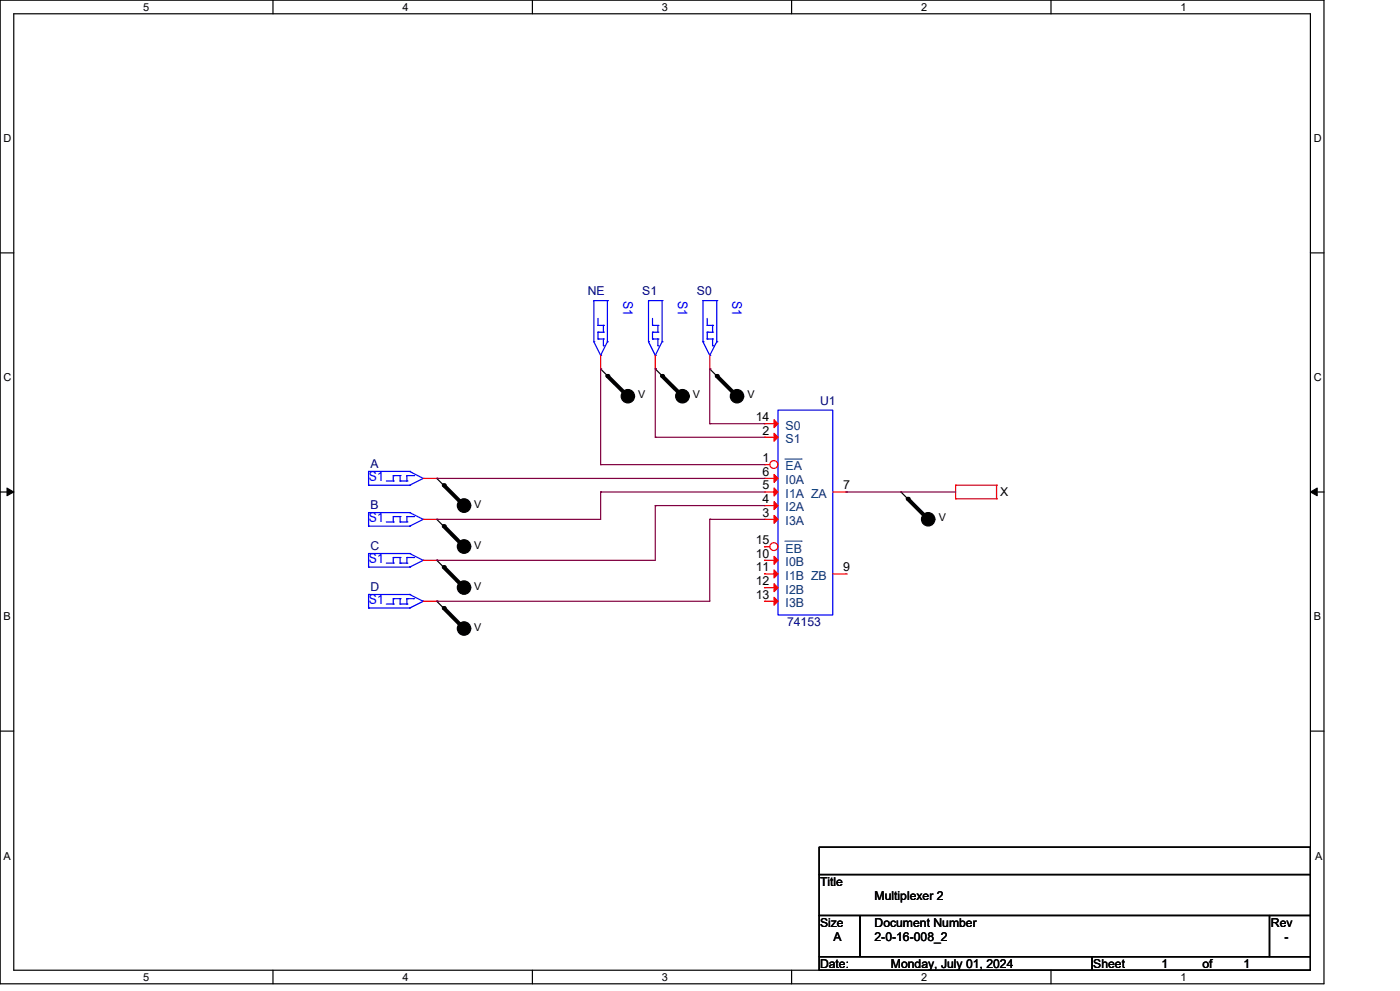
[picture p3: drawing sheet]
<svg xmlns="http://www.w3.org/2000/svg" width="297mm" height="210mm" viewBox="0 0 297 210" stroke-linecap="round" stroke-linejoin="round" font-family="sans-serif">
<g fill="none" stroke="#000" stroke-width=".25">
<path d="M0 0h280.6v208.4h-280.6zM2.9 2.9h274.8v202.6h-274.8zM57.8 0v2.9M112.8 0v2.9M167.8 0v2.9M222.7 0v2.9M0 53.6h2.9M277.7 53.6h2.9M127.3 78.1h.1M127.3 78.1l5.8 5.8M138.9 78.1h.1M138.9 78.1l5.8 5.8"/>
<path d="M150.4 78.1h.1M150.4 78.1l5.8 5.8M0 104.2h2.9M92.6 101.3h.1M92.6 110h.1M92.6 118.7h.1M92.6 101.3l5.8 5.8M92.6 110l5.8 5.8M92.6 118.7l5.8 5.8M190.9 104.2h.1M190.9 104.2l5.8 5.8M277.7 104.2h2.9"/>
<path d="M92.6 127.4h.1M92.6 127.4l5.8 5.8M0 154.9h2.9M277.7 154.9h2.9M173.6 179.4h104.1v5.8h-104.1zM173.6 185.2h104.1v8.7h-104.1zM173.6 193.9h8.7v8.7h-8.7zM182.3 193.9h86.7v8.7h-86.7zM269 193.9h8.7v8.7h-8.7zM57.8 205.5v2.9M112.8 205.5v2.9M167.8 205.5v2.9"/>
<path d="M173.6 202.6h57.8v2.9h-57.8zM222.7 205.5v2.9M231.4 202.6h46.3v2.9h-46.3z"/>
</g>
<path d="M1.5 103.4l1.4 .8-1.4 .8zM277.7 104.2l1.4-.8v1.6z" fill="#000" stroke="#000" stroke-width=".21"/>
<g fill="none" stroke="#f00" stroke-width=".25">
<path d="M127.3 78.1h.1M127.3 75.3v2.8M150.4 78.1h.1M150.4 75.3v2.8M162 89.7h.1M162 92.6h.1M162 89.7h2.9M162 92.6h2.9M89.7 101.3h2.9M89.7 110h2.9M89.7 118.7h2.9M92.6 101.3h.1"/>
<path d="M92.6 110h.1M92.6 118.7h.1M176.5 104.2h2.8M179.3 104.2h.1M202.5 105.6h.1M202.5 102.8h.1M202.5 102.8h8.7M202.5 105.6h8.7M202.5 102.8v2.8M211.2 102.8h.1M211.2 105.6h.1M211.2 102.8v2.8"/>
<path d="M176.5 121.6h2.8M179.3 121.6h.1"/>
</g>
<g fill="#000" stroke="#000" stroke-width=".25">
<circle cx="133.1" cy="83.9" r="1.42"/>
<circle cx="144.6" cy="83.9" r="1.43"/>
<circle cx="156.2" cy="83.9" r="1.42"/>
<circle cx="98.3" cy="107.1" r="1.43"/>
<circle cx="98.3" cy="115.8" r="1.43"/>
<circle cx="196.7" cy="110" r="1.42"/>
<circle cx="98.3" cy="133.1" r="1.42"/>
<circle cx="98.3" cy="124.5" r="1.42"/>
</g>
<path d="M128.7 79.6l4.4 4.3M140.3 79.6l4.4 4.3M151.9 79.6l4.3 4.3M94 102.8l4.4 4.3M94 111.4l4.4 4.4M192.4 105.6l4.3 4.4M94 120.1l4.4 4.4M94 128.8l4.4 4.4" fill="none" stroke="#000" stroke-width=".85"/>
<g fill="#000">
<circle cx="128.7" cy="79.6" r=".42"/>
<circle cx="140.3" cy="79.6" r=".42"/>
<circle cx="151.9" cy="79.6" r=".42"/>
<circle cx="94" cy="111.4" r=".42"/>
<circle cx="94" cy="102.8" r=".42"/>
<circle cx="192.4" cy="105.6" r=".42"/>
<circle cx="94" cy="128.8" r=".42"/>
<circle cx="94" cy="120.1" r=".42"/>
</g>
<g fill="none" stroke="#00f" stroke-width=".25">
<path d="M125.8 72.4h.1M125.8 63.7h.1M125.8 63.7h2.9M125.8 63.7v8.7M125.8 72.4l1.5 2.9M126.7 68.9h.1M126.7 70.4h.1M126.7 71.8h.1M126.7 68.9h1.2M126.7 70.4h1.2M126.7 71.8h1.2M126.7 67.4v1.5"/>
<path d="M126.7 70.4v1.4M127.3 75.3h.1M127.9 68.9h.1M127.9 70.4h.1M127.9 71.8h.1M127.9 73.2h.1M127.9 68.9v1.5M127.9 71.8v1.4M128.7 72.4h.1M128.7 63.7h.1M128.7 72.4l-1.4 2.9M128.7 63.7v8.7"/>
<path d="M149 72.4h.1M149 63.7h.1M149 63.7v8.7M149 72.4l1.4 2.9M149 63.7h2.9M149.9 68.9h.1M149.9 70.4h.1M149.9 71.8h.1M149.9 68.9h1.1M149.9 67.4v1.5M149.9 70.4v1.4M149.9 70.4h1.1"/>
<path d="M149.9 71.8h1.1M150.4 75.3h.1M151 68.9h.1M151 70.4h.1M151 71.8h.1M151 73.2h.1M151 68.9v1.5M151 71.8v1.4M151.9 72.4h.1M151.9 63.7h.1M151.9 72.4l-1.5 2.9M151.9 63.7v8.7"/>
<path d="M78.1 99.9h.1M78.1 99.9h8.7M78.1 99.9v2.9M86.8 99.9h.1M86.8 99.9l2.9 1.4M164.9 86.9h11.6v43.4h-11.6zM78.1 102.8h.1M78.1 108.6h.1M78.1 111.4h.1M78.1 117.2h.1M78.1 102.8h8.7M78.1 108.6v2.8"/>
<path d="M78.1 117.2v2.9M78.1 111.4h8.7M78.1 108.6h8.7M78.1 117.2h8.7M81.9 101.9h1.4M81.9 110.6h1.4M81.9 119.3h1.4M83.3 100.7h.1M83.3 101.9h.1M83.3 109.4h.1M83.3 110.6h.1M83.3 118.1h.1"/>
<path d="M83.3 119.3h.1M83.3 100.7v1.2M83.3 109.4v1.2M83.3 118.1v1.2M83.3 100.7h1.5M83.3 109.4h1.5M83.3 118.1h1.5M84.8 100.7h.1M84.8 101.9h.1M84.8 109.4h.1M84.8 110.6h.1M84.8 118.1h.1"/>
<path d="M84.8 119.3h.1M84.8 101.9h1.4M84.8 100.7v1.2M84.8 109.4v1.2M84.8 118.1v1.2M84.8 110.6h1.4M84.8 119.3h1.4M86.2 101.9h.1M86.2 100.7h.1M86.2 110.6h.1M86.2 109.4h.1M86.2 119.3h.1"/>
<path d="M86.2 118.1h.1M86.2 100.7h1.5M86.2 100.7v1.2M86.2 109.4v1.2M86.2 118.1v1.2M86.2 109.4h1.5M86.2 118.1h1.5M86.8 102.8h.1M86.8 111.4h.1M86.8 108.6h.1M86.8 117.2h.1M86.8 108.6l2.9 1.4"/>
<path d="M86.8 117.2l2.9 1.5M87.7 100.7h.1M87.7 109.4h.1M87.7 118.1h.1M89.7 101.3h.1M89.7 110h.1M89.7 118.7h.1M89.7 101.3l-2.9 1.5M89.7 110l-2.9 1.4M89.7 118.7l-2.9 1.4M78.1 120.1h.1M78.1 120.1h8.7"/>
<path d="M86.8 120.1h.1"/>
</g>
<g fill="#f00" stroke="#f00" stroke-width=".25">
<path d="M164 88.9l.9 .8-.9 .9z"/>
<path d="M164 91.8l.9 .8-.9 .9z"/>
</g>
<circle cx="164" cy="98.4" r=".84" fill="#fff" stroke="#f00" stroke-width=".25"/>
<path d="M162 98.4h.1M162 98.4h1.1M162 101.3h.1M162 104.2h.1M162 107.1h.1M162 110h.1M162 101.3h2.9M162 104.2h2.9M162 107.1h2.9M162 110h2.9" fill="none" stroke="#f00" stroke-width=".25"/>
<path d="M166.3 97.2h3.5M169.8 97.2h.1" fill="none" stroke="#004080" stroke-width=".21"/>
<g fill="#f00" stroke="#f00" stroke-width=".25">
<path d="M164 100.5l.9 .8-.9 .9z"/>
<path d="M164 103.4l.9 .8-.9 .9z"/>
<path d="M164 106.2l.9 .9-.9 .8z"/>
<path d="M164 109.2l.9 .8-.9 .9z"/>
</g>
<circle cx="164" cy="115.8" r=".84" fill="#fff" stroke="#f00" stroke-width=".25"/>
<g fill="none" stroke="#f00" stroke-width=".25">
<path d="M138.9 78.1h.1M138.9 75.3v2.8M162 115.8h.1M162 118.7h.1M162 115.8h1.1M162 118.7h2.9M89.7 127.4h2.9M92.6 127.4h.1M162 121.6h.1M162 124.5h.1M162 127.4h.1M162 121.6h2.9"/>
<path d="M162 124.5h2.9M162 127.4h2.9"/>
</g>
<path d="M166.3 114.6h3.5M169.8 114.6h.1" fill="none" stroke="#004080" stroke-width=".21"/>
<g fill="#f00" stroke="#f00" stroke-width=".25">
<path d="M164 117.8l.9 .9-.9 .8z"/>
<path d="M164 120.7l.9 .9-.9 .8z"/>
<path d="M164 123.6l.9 .9-.9 .8z"/>
<path d="M164 126.5l.9 .9-.9 .8z"/>
</g>
<g fill="none" stroke="#00f" stroke-width=".25">
<path d="M137.4 72.4h.1M137.4 63.7h.1M137.4 63.7v8.7M137.4 72.4l1.5 2.9M137.4 63.7h2.9M138.3 68.9h.1M138.3 70.4h.1M138.3 71.8h.1M138.3 68.9h1.1M138.3 67.4v1.5M138.3 70.4v1.4M138.3 70.4h1.1"/>
<path d="M138.3 71.8h1.1M138.9 75.3h.1M139.4 68.9h.1M139.4 70.4h.1M139.4 71.8h.1M139.4 73.2h.1M139.4 68.9v1.5M139.4 71.8v1.4M140.3 72.4h.1M140.3 63.7h.1M140.3 72.4l-1.4 2.9M140.3 63.7v8.7"/>
<path d="M78.1 125.9h.1M78.1 128.8h.1M78.1 128.8h8.7M78.1 125.9h8.7M78.1 125.9v2.9M81.9 127.9h1.4M83.3 126.8h.1M83.3 127.9h.1M83.3 126.8v1.1M83.3 126.8h1.5M84.8 126.8h.1M84.8 127.9h.1"/>
<path d="M84.8 127.9h1.4M84.8 126.8v1.1M86.2 127.9h.1M86.2 126.8h.1M86.2 126.8h1.5M86.2 126.8v1.1M86.8 128.8h.1M86.8 125.9h.1M86.8 125.9l2.9 1.5M87.7 126.8h.1M89.7 127.4h.1M89.7 127.4l-2.9 1.4"/>
</g>
<g fill="none" stroke="#800040" stroke-width=".25">
<path d="M127.3 78.1h.1M127.3 78.1v20.3M138.9 78.1h.1M138.9 78.1v14.5M150.4 78.1h.1M150.4 78.1v11.6M127.3 98.4h.1M127.3 98.4h34.7M138.9 92.6h.1M138.9 92.6h23.1M150.4 89.7h.1M150.4 89.7h11.6"/>
<path d="M92.6 101.3h.1M92.6 110h.1M92.6 118.7h.1M92.6 101.3h69.4M127.3 104.2h.1M127.3 104.2v5.8h-34.7M127.3 104.2h34.7M138.9 107.1h.1M138.9 107.1v11.6h-46.3M138.9 107.1h23.1M150.4 110h.1M150.4 110v17.4h-57.8"/>
<path d="M150.4 110h11.6M179.3 104.2h.1M179.3 104.2h23.2M92.6 127.4h.1"/>
</g>
<g font-size="2.9" fill="#00f">
<text x="132" y="63.7" transform="rotate(90 132 63.7)">S1</text>
<text x="143.6" y="63.7" transform="rotate(90 143.6 63.7)">S1</text>
<text x="155.2" y="63.7" transform="rotate(90 155.2 63.7)">S1</text>
<text x="78.2" y="101.9">S1</text>
<text x="78.2" y="110.6">S1</text>
<text x="78.2" y="119.3">S1</text>
<text x="78.2" y="128">S1</text>
</g>
<g font-size="2.6" fill="#000080">
<text x="124.5" y="62.6">NE</text>
<text x="136.1" y="62.6">S1</text>
<text x="147.7" y="62.6">S0</text>
<text x="173.8" y="85.8">U1</text>
<text x="78.5" y="99.1">A</text>
<text x="78.5" y="107.7">B</text>
<text x="78.5" y="116.5">C</text>
<text x="78.5" y="125.1">D</text>
<text x="166.8" y="132.7">74153</text>
</g>
<g font-size="2.6">
<text x="160.1" y="89.2">14</text>
<text x="161.6" y="92">2</text>
<text x="161.6" y="97.8">1</text>
<text x="161.6" y="100.8">6</text>
<text x="161.6" y="103.6">5</text>
<text x="161.6" y="106.5">4</text>
<text x="178.7" y="103.6">7</text>
<text x="212" y="105.2">X</text>
<text x="161.6" y="109.4">3</text>
<text x="160.1" y="115.2">15</text>
<text x="160.1" y="118.1">10</text>
<text x="160.1" y="121">11</text>
<text x="160.1" y="123.9">12</text>
<text x="178.7" y="121">9</text>
<text x="160.1" y="126.8">13</text>
<text x="173.8" y="187.7">Title</text>
<text x="185.3" y="190.6">Multiplexer 2</text>
<text x="173.8" y="196.3">Size</text>
<text x="185.3" y="196.3">Document Number</text>
<text x="269.3" y="196.3">Rev</text>
<text x="176.7" y="199.3">A</text>
<text x="185.3" y="199.3">2-0-16-008_2</text>
<text x="272.2" y="199.3">-</text>
<text x="173.8" y="205.1">Date:</text>
<text x="188.8" y="205.1">Monday, July 01, 2024</text>
<text x="231.7" y="205.1">Sheet</text>
<text x="246.2" y="205.1">1</text>
<text x="254.8" y="205.1">of</text>
<text x="263.5" y="205.1">1</text>
</g>
<g font-size="2.6" fill="#004080">
<text x="166.5" y="91">S0</text>
<text x="166.5" y="93.9">S1</text>
<text x="166.5" y="99.7">EA</text>
<text x="166.5" y="102.6">I0A</text>
<text x="166.5" y="105.5">I1A ZA</text>
<text x="166.5" y="108.3">I2A</text>
<text x="166.5" y="111.3">I3A</text>
<text x="166.5" y="117.1">EB</text>
<text x="166.5" y="119.9">I0B</text>
<text x="166.5" y="122.8">I1B ZB</text>
<text x="166.5" y="125.7">I2B</text>
<text x="166.5" y="128.6">I3B</text>
</g>
<g font-size="2.3">
<text x="30.4" y="2.2">5</text>
<text x="85.3" y="2.2">4</text>
<text x="140.3" y="2.2">3</text>
<text x="195.2" y="2.2">2</text>
<text x="250.2" y="2.2">1</text>
<text x=".8" y="30.1">D</text>
<text x="278.4" y="30.1">D</text>
<text x=".8" y="80.8">C</text>
<text x="278.4" y="80.8">C</text>
<text x="135.3" y="84.4">V</text>
<text x="146.8" y="84.4">V</text>
<text x="158.4" y="84.4">V</text>
<text x="100.5" y="107.5">V</text>
<text x="199" y="110.4">V</text>
<text x="100.5" y="116.2">V</text>
<text x="100.5" y="124.9">V</text>
<text x=".8" y="131.4">B</text>
<text x="278.4" y="131.4">B</text>
<text x="100.5" y="133.6">V</text>
<text x=".8" y="182.2">A</text>
<text x="278.7" y="182.2">A</text>
<text x="30.4" y="207.7">5</text>
<text x="85.3" y="207.7">4</text>
<text x="140.3" y="207.7">3</text>
<text x="195.2" y="207.7">2</text>
<text x="250.2" y="207.7">1</text>
</g>
</svg>
